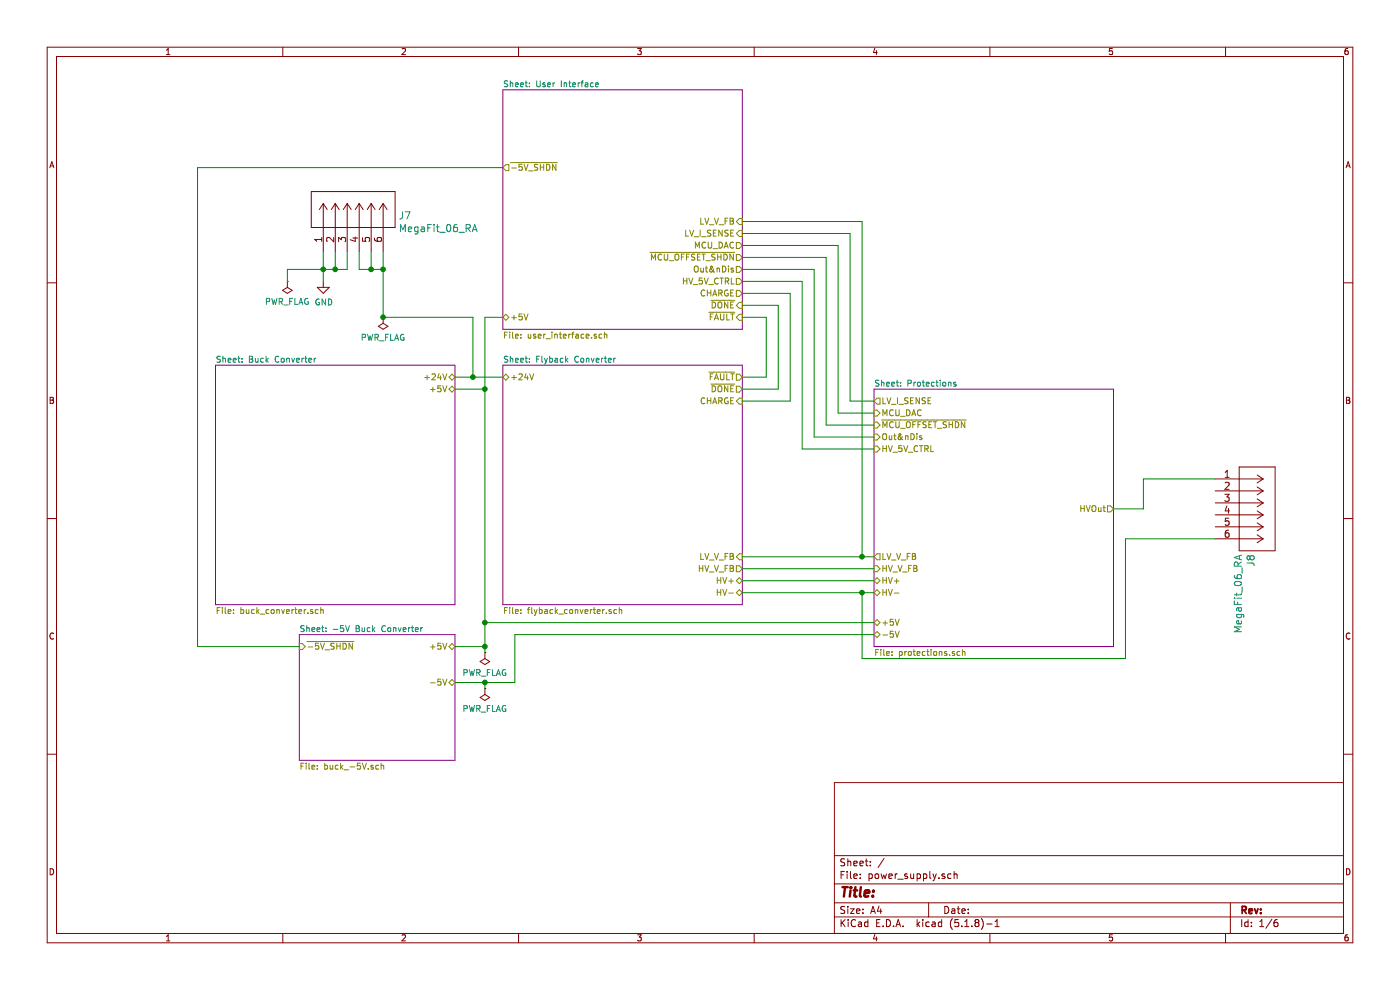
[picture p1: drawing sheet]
EESchema Schematic File Version 4
EELAYER 30 0
EELAYER END
$Descr A4 11693 8268
encoding utf-8
Sheet 1 6
Title ""
Date ""
Rev ""
Comp ""
Comment1 ""
Comment2 ""
Comment3 ""
Comment4 ""
$EndDescr
$Sheet
S 4200 3050 2000 2000
U 5F8B2FE7
F0 "Flyback Converter" 50
F1 "flyback_converter.sch" 50
F2 "HV+" B R 6200 4850 50 
F3 "HV-" B R 6200 4950 50 
F4 "HV_V_FB" O R 6200 4750 50 
F5 "~FAULT" O R 6200 3150 50 
F6 "~DONE" O R 6200 3250 50 
F7 "CHARGE" I R 6200 3350 50 
F8 "LV_V_FB" I R 6200 4650 50 
F9 "+24V" B L 4200 3150 50 
$EndSheet
$Sheet
S 1800 3050 2000 2000
U 5F8B3031
F0 "Buck Converter" 50
F1 "buck_converter.sch" 50
F2 "+5V" B R 3800 3250 50 
F3 "+24V" B R 3800 3150 50 
$EndSheet
$Sheet
S 4200 750  2000 2000
U 5F8B307F
F0 "User Interface" 50
F1 "user_interface.sch" 50
F2 "+5V" B L 4200 2650 50 
F3 "LV_V_FB" I R 6200 1850 50 
F4 "LV_I_SENSE" I R 6200 1950 50 
F5 "MCU_DAC" O R 6200 2050 50 
F6 "HV_5V_CTRL" O R 6200 2350 50 
F7 "CHARGE" O R 6200 2450 50 
F8 "~FAULT" I R 6200 2650 50 
F9 "~DONE" I R 6200 2550 50 
F10 "~MCU_OFFSET_SHDN" O R 6200 2150 50 
F11 "Out&nDis" O R 6200 2250 50 
F12 "~-5V_SHDN" O L 4200 1400 50 
$EndSheet
Wire Wire Line
	7200 4650 7300 4650
Wire Wire Line
	7300 3350 7100 3350
Wire Wire Line
	7100 3350 7100 1950
Wire Wire Line
	7300 3450 7000 3450
Wire Wire Line
	7300 3550 6900 3550
Wire Wire Line
	7300 3650 6800 3650
Wire Wire Line
	7300 3750 6700 3750
Wire Wire Line
	6200 3150 6400 3150
Wire Wire Line
	6400 3150 6400 2650
Wire Wire Line
	6200 3250 6500 3250
Wire Wire Line
	6500 3250 6500 2550
Wire Wire Line
	6200 3350 6600 3350
Wire Wire Line
	6600 3350 6600 2450
Wire Wire Line
	7300 5200 4050 5200
Wire Wire Line
	6700 2350 6700 3750
Wire Wire Line
	6200 4650 7200 4650
Connection ~ 7200 4650
Wire Wire Line
	7200 4650 7200 1850
Wire Wire Line
	6200 4750 7300 4750
Wire Wire Line
	6200 4850 7300 4850
Wire Wire Line
	6200 4950 7200 4950
Wire Wire Line
	7000 3450 7000 2050
Wire Wire Line
	6800 3650 6800 2250
Wire Wire Line
	6900 3550 6900 2150
Connection ~ 7200 4950
Wire Wire Line
	7200 4950 7300 4950
Wire Wire Line
	9300 4250 9550 4250
Wire Wire Line
	4050 2650 4200 2650
Wire Wire Line
	6200 1950 7100 1950
Wire Wire Line
	6200 1850 7200 1850
Wire Wire Line
	6200 2050 7000 2050
Wire Wire Line
	6200 2350 6700 2350
Wire Wire Line
	6200 2450 6600 2450
Wire Wire Line
	6200 2550 6500 2550
Wire Wire Line
	6200 2650 6400 2650
Wire Wire Line
	4050 2650 4050 3250
Wire Wire Line
	3800 3150 3950 3150
Wire Wire Line
	3800 3250 4050 3250
Connection ~ 4050 3250
Wire Wire Line
	4050 3250 4050 5200
Wire Wire Line
	3950 3150 3950 2650
Wire Wire Line
	3950 2650 3200 2650
Connection ~ 3950 3150
Wire Wire Line
	3950 3150 4200 3150
$Comp
L power:GND #PWR01
U 1 1
P 2700 2350
F 0 "#PWR01" H 2700 2100 50  0001 C CNN
F 1 "GND" H 2705 2177 50  0000 C CNN
F 2 "" H 2700 2350 50  0001 C CNN
F 3 "" H 2700 2350 50  0001 C CNN
	1    2700 2350
	1    0    0    -1  
$EndComp
$Comp
L power:PWR_FLAG #FLG01
U 1 1
P 3200 2650
F 0 "#FLG01" H 3200 2725 50  0001 C CNN
F 1 "PWR_FLAG" H 3200 2823 50  0000 C CNN
F 2 "" H 3200 2650 50  0001 C CNN
F 3 "" H 3200 2650 50  0001 C CNN
	1    3200 2650
	-1   0    0    1   
$EndComp
Connection ~ 3200 2650
$Comp
L power:PWR_FLAG #FLG03
U 1 1
P 4050 5450
F 0 "#FLG03" H 4050 5525 50  0001 C CNN
F 1 "PWR_FLAG" H 4050 5623 50  0000 C CNN
F 2 "" H 4050 5450 50  0001 C CNN
F 3 "" H 4050 5450 50  0001 C CNN
	1    4050 5450
	-1   0    0    1   
$EndComp
$Sheet
S 2500 5300 1300 1050
U 605F599C
F0 "-5V Buck Converter" 50
F1 "buck_-5V.sch" 50
F2 "+5V" B R 3800 5400 50 
F3 "-5V" B R 3800 5700 50 
F4 "~-5V_SHDN" I L 2500 5400 50 
$EndSheet
Wire Wire Line
	4050 5200 4050 5400
Connection ~ 4050 5200
Wire Wire Line
	3800 5400 4050 5400
Connection ~ 4050 5400
Wire Wire Line
	4050 5400 4050 5450
$Comp
L power:PWR_FLAG #FLG04
U 1 1
P 4050 5750
F 0 "#FLG04" H 4050 5825 50  0001 C CNN
F 1 "PWR_FLAG" H 4050 5923 50  0000 C CNN
F 2 "" H 4050 5750 50  0001 C CNN
F 3 "" H 4050 5750 50  0001 C CNN
	1    4050 5750
	-1   0    0    1   
$EndComp
Wire Wire Line
	3800 5700 4050 5700
Wire Wire Line
	4050 5700 4050 5750
Wire Wire Line
	4050 5700 4300 5700
Connection ~ 4050 5700
$Sheet
S 7300 3250 2000 2150
U 5F8B30A2
F0 "Protections" 50
F1 "protections.sch" 50
F2 "Out&nDis" I L 7300 3650 50 
F3 "HV-" B L 7300 4950 50 
F4 "HV+" B L 7300 4850 50 
F5 "HVOut" O R 9300 4250 50 
F6 "LV_V_FB" O L 7300 4650 50 
F7 "+5V" B L 7300 5200 50 
F8 "LV_I_SENSE" O L 7300 3350 50 
F9 "MCU_DAC" I L 7300 3450 50 
F10 "HV_5V_CTRL" I L 7300 3750 50 
F11 "HV_V_FB" I L 7300 4750 50 
F12 "~MCU_OFFSET_SHDN" I L 7300 3550 50 
F13 "-5V" B L 7300 5300 50 
$EndSheet
Wire Wire Line
	7200 5500 9400 5500
Wire Wire Line
	7200 4950 7200 5500
Wire Wire Line
	4300 5700 4300 5300
Wire Wire Line
	4300 5300 7300 5300
Wire Wire Line
	2700 2350 2700 2250
Wire Wire Line
	6200 2250 6800 2250
Wire Wire Line
	6200 2150 6900 2150
Wire Wire Line
	2500 5400 1650 5400
Wire Wire Line
	1650 5400 1650 1400
Wire Wire Line
	1650 1400 4200 1400
$Comp
L formula:MegaFit_06_RA J7
U 1 1
P 2700 2100
F 0 "J7" V 2995 1472 60  0000 R CNN
F 1 "MegaFit_06_RA" V 2889 1472 60  0000 R CNN
F 2 "footprints:MegaFit_06_RA" H 3100 1840 60  0001 C CNN
F 3 "https://www.molex.com/pdm_docs/as/AS-76823-100.pdf" H 2700 2100 60  0001 C CNN
F 4 "https://www.digikey.com/en/products/detail/molex/0768250006/5639613" H 2700 2100 50  0001 C CNN "Purchasing Link"
F 5 "Molex" H 2700 2100 50  0001 C CNN "MFN"
F 6 "0768250006" H 2700 2100 50  0001 C CNN "MPN"
	1    2700 2100
	0    -1   -1   0   
$EndComp
Wire Wire Line
	2700 2250 2700 2100
Connection ~ 2700 2250
Wire Wire Line
	2700 2250 2800 2250
Wire Wire Line
	2800 2250 2800 2100
Wire Wire Line
	2800 2250 2900 2250
Wire Wire Line
	2900 2250 2900 2100
Connection ~ 2800 2250
Wire Wire Line
	3000 2100 3000 2250
Wire Wire Line
	3000 2250 3100 2250
Wire Wire Line
	3200 2250 3200 2650
Wire Wire Line
	3200 2100 3200 2250
Connection ~ 3200 2250
Wire Wire Line
	3100 2100 3100 2250
Connection ~ 3100 2250
Wire Wire Line
	3100 2250 3200 2250
$Comp
L formula:MegaFit_06_RA J8
U 1 1
P 10150 4000
F 0 "J8" V 10445 3372 60  0000 R CNN
F 1 "MegaFit_06_RA" V 10339 3372 60  0000 R CNN
F 2 "footprints:MegaFit_06_RA" H 10550 3740 60  0001 C CNN
F 3 "https://www.molex.com/pdm_docs/as/AS-76823-100.pdf" H 10150 4000 60  0001 C CNN
F 4 "https://www.digikey.com/en/products/detail/molex/0768250006/5639613" H 10150 4000 50  0001 C CNN "Purchasing Link"
F 5 "Molex" H 10150 4000 50  0001 C CNN "MFN"
F 6 "0768250006" H 10150 4000 50  0001 C CNN "MPN"
	1    10150 4000
	1    0    0    -1  
$EndComp
Wire Wire Line
	9550 4250 9550 4000
Wire Wire Line
	9550 4000 10150 4000
Wire Wire Line
	9400 4500 10150 4500
Wire Wire Line
	9400 4500 9400 5500
NoConn ~ 10150 4400
NoConn ~ 10150 4300
NoConn ~ 10150 4200
NoConn ~ 10150 4100
$EndSCHEMATC
